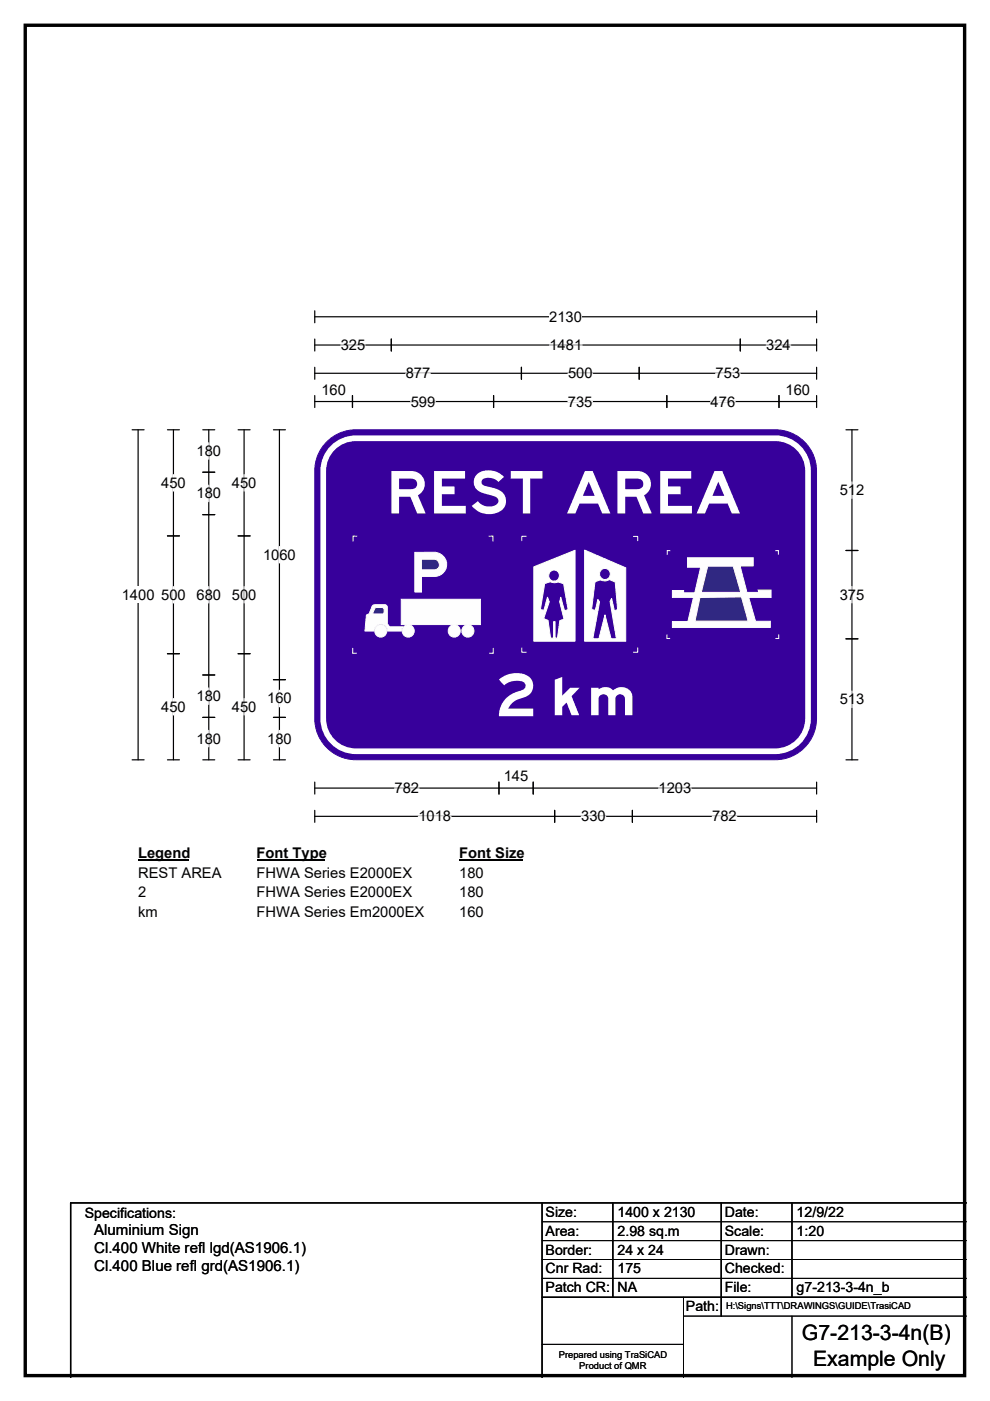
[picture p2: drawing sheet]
<svg xmlns="http://www.w3.org/2000/svg" width="210mm" height="297mm" viewBox="0 0 210 297" stroke-linecap="round" stroke-linejoin="round" font-family="sans-serif">
<path d="M5.4 5.4h199.2v286.3h-199.2z" fill="none" stroke="#000" stroke-width=".72"/>
<path d="M66.8 67.2h106.4M66.8 65.9v2.5M173.2 65.9v2.5" fill="none" stroke="#000" stroke-width=".25"/>
<path d="M116.5 65.4h6.9v3.5h-6.9z" fill="#fff"/>
<g fill="none" stroke="#000" stroke-width=".25">
<path d="M66.8 73.2h106.4M66.8 71.9v2.5M66.8 77.9v2.5M66.8 79.1h106.4M83 71.9v2.5M110.6 77.9v2.5M135.6 77.9v2.5M157 71.9v2.5M173.2 71.9v2.5M173.2 77.9v2.5M28 91.1h2.6M29.3 91.1v70"/>
<path d="M66.8 83.9v2.5M66.8 85.1h106.4M74.8 83.9v2.5M104.7 83.9v2.5M141.4 83.9v2.5M165.2 83.9v2.5M173.2 83.9v2.5M28 161.1h2.6M66.8 165.8v2.6M66.8 171.8v2.5M66.8 167.1h106.4M66.8 173.1h106.4"/>
<path d="M105.8 165.8v2.6M113.1 165.8v2.6M117.6 171.8v2.5M134.1 171.8v2.5M173.2 165.8v2.6M173.2 171.8v2.5"/>
</g>
<g fill="none" stroke="#fff" stroke-width=".25">
<path d="M72.3 73.2h5.2M86.1 79.1h5.2M116.5 73.2h7M120.5 79.1h5.2M151.8 79.1h5.2M162.5 73.2h5.2M87.1 85.1h5.2M120.5 85.1h5.2M150.7 85.1h5.2M83.7 167.1h5.2M88.7 173.1h7M123.3 173.1h5.2"/>
<path d="M139.7 167.1h6.9M151.1 173.1h5.2"/>
</g>
<path d="M25.8 124.4h7v3.5h-7z" fill="#fff"/>
<g fill="none" stroke="#000" stroke-width=".25">
<path d="M35.5 91.1h2.6M36.8 91.1v70M43 91.1h2.6M44.3 91.1v70M50.5 91.1h2.5M51.8 91.1v70M58 91.1h2.5M59.3 91.1v70M179.4 91.1h2.6M180.7 91.1v70M35.5 113.6h2.6M43 100.1h2.6"/>
<path d="M43 109.1h2.6M50.5 113.6h2.5M179.4 116.7h2.6M35.5 138.6h2.6M50.5 138.6h2.5M179.4 135.4h2.6M43 143.1h2.6M43 152.1h2.6M58 152.1h2.5M58 144.1h2.5M35.5 161.1h2.6M43 161.1h2.6"/>
<path d="M50.5 161.1h2.5M58 161.1h2.5M179.4 161.1h2.6"/>
</g>
<g fill="none" stroke="#fff" stroke-width=".25">
<path d="M44.3 93.9v3.5M36.8 100.6v3.5M44.3 102.9v3.5M51.8 100.6v3.5M59.3 115.9v3.5M180.7 102.2v3.5M36.8 124.4v3.4M44.3 124.4v3.4M51.8 124.4v3.4M180.7 124.3v3.5M36.8 148.1v3.5M44.3 145.9v3.5"/>
<path d="M44.3 154.9v3.4M51.8 148.1v3.5M59.3 146.3v3.6M59.3 154.9v3.4M180.7 146.5v3.5"/>
</g>
<path d="M29.3 179.1h10.7v3.5h-10.7z" fill="#fff"/>
<path d="M29.3 182.4h10.7" fill="none" stroke="#000" stroke-width=".32"/>
<path d="M54.4 179.1h14.4v3.5h-14.4z" fill="#fff"/>
<path d="M54.4 182.4h14.4" fill="none" stroke="#000" stroke-width=".32"/>
<path d="M97.4 179.1h13.4v3.5h-13.4z" fill="#fff"/>
<path d="M97.4 182.4h13.4" fill="none" stroke="#000" stroke-width=".32"/>
<g fill="#fff">
<path d="M29.3 183.3h17.6v3.5h-17.6z"/>
<path d="M54.4 183.3h32.9v3.5h-32.9z"/>
<path d="M97.4 183.3h5.2v3.5h-5.2z"/>
<path d="M29.3 187.5h1.7v3.4h-1.7z"/>
<path d="M54.4 187.5h32.9v3.4h-32.9z"/>
<path d="M97.4 187.5h5.2v3.4h-5.2z"/>
<path d="M29.3 191.6h4.1v3.5h-4.1z"/>
<path d="M54.4 191.6h35.5v3.5h-35.5z"/>
<path d="M97.4 191.6h5.2v3.5h-5.2z"/>
</g>
<path d="M69.3 93.7a8.7 8.7 0 0 1 6.2-2.6h88.9a8.7 8.7 0 0 1 8.8 8.7v52.5a8.7 8.7 0 0 1-8.8 8.8h-88.9a8.7 8.7 0 0 1-8.7-8.8v-52.5a8.7 8.7 0 0 1 2.5-6.1z" fill-rule="evenodd" fill="#37009b" stroke="#37009b" stroke-width=".21"/>
<path d="M70.3 95.3a6.9 6.9 0 0 1 5.2-2.4h88.9a6.9 6.9 0 0 1 7 6.9v52.5a6.9 6.9 0 0 1-7 7h-88.9a6.9 6.9 0 0 1-6.9-7v-52.5a6.9 6.9 0 0 1 1.7-4.5z" fill="none" stroke="#fff" stroke-width="1.2"/>
<path d="M113.2 120.2v15.8h8.8v-19.3zM124 116.6l8.7 3.8v15.6h-8.7zM116.4 122.1a1.16 1.16 0 0 0 2.3 0 1.16 1.16 0 0 0-2.3 0zM127.1 121.7a1.2 1.2 0 0 0 2.4 0 1.2 1.2 0 0 0-2.4 0zM115.5 123.7l-.9 5.5 .8 .2 .7-2.8 .4 1-1.2 3.6 .9 .3 .6 3.8h.6v-3.5h.3v3.5h.5l.5-3.7 .9-.3-.9-3.7 .2-1 .8 2.9 .8-.2-1-5.5-1.2-.4-.8 .1-.8-.2zM126.2 123.3l1.2-.4 .9 .3 .9-.3 1.3 .5 .5 5.9-.7 .2-.6-2.6-.3 .6 1.3 7.9h-1.1l-1.3-5-1.3 5h-1.3l1.5-7.8-.4-.5-.5 2.3-.8-.2z" fill-rule="evenodd" fill="#fff"/>
<g fill="none" stroke="#fff" stroke-width=".21">
<path d="M111.6 113.7h-.9v.9M124 116.6l8.7 3.8v15.6h-8.7zM134.3 113.7h1v.9M110.7 137.4v.9h.9M113.2 120.2l8.8-3.5v19.3h-8.8zM115.5 123.7l1.2-.4 .8 .2 .8-.1 1.2 .4 1 5.5-.8 .2-.8-2.9-.2 1 .9 3.7-.9 .3-.5 3.7h-.5v-3.5h-.3v3.5h-.6l-.6-3.8-.9-.3 1.2-3.6-.4-1-.7 2.8-.8-.2zM126.2 123.3l1.2-.4 .9 .3 .9-.3 1.3 .5 .5 5.9-.7 .2-.6-2.6-.3 .6 1.3 7.9h-1.1l-1.3-5-1.3 5h-1.3l1.5-7.8-.4-.5-.5 2.3-.8-.2zM135.3 137.4v.9h-1"/>
<circle cx="117.5" cy="122.1" r="1.16"/>
<circle cx="128.3" cy="121.7" r="1.16"/>
</g>
<path d="M142.2 116.8l-.7-.1v.9M141.5 134.5v.9h.6" fill="none" stroke="#fefefe" stroke-width=".21"/>
<path d="M145.8 118.3h14v1.7h-2.8l1.4 5.6h2.5l-.1-.5h2.7v1.6h-4.7l1.5 5h3.1v1.3h-20.8v-1.2h3.3l1.2-5.1h-4.5v-1.5h2.4v.5h2.4l1.2-5.4h-2.8z" fill-rule="evenodd" fill="#fefefe" stroke="#fefefe" stroke-width=".21"/>
<g fill="#302882" stroke="#fefefe" stroke-width=".21">
<path d="M150.1 120h5.4l1.6 5.6h-8.4z" fill-rule="evenodd"/>
<path d="M148.5 126.7l8.8-.1 1.4 5.1h-11.3z" fill-rule="evenodd"/>
</g>
<path d="M75.8 113.7h-.9v1.1M103.7 113.7h.8v1.1M164.4 116.8l.7-.1v.9M74.8 137.4v1.1h.9M104.6 137.4v1.1h-.9M165.2 134.5v.9h-.7" fill="none" stroke="#fefefe" stroke-width=".21"/>
<g fill="#fefefe" stroke="#fefefe" stroke-width=".21">
<path d="M79 128.4l.5-.2 2.4 .1 .2 .3v3.7l.5 .6h2.8l-.3 .9h-2.9a1.46 1.46 0 0 0-1.4-1.5 1.46 1.46 0 0 0-1.5 1.5h-1.9l.3-3.3 .6-.4z" fill-rule="evenodd"/>
<circle cx="80.8" cy="133.8" r="1.3"/>
<circle cx="86.6" cy="133.8" r="1.3"/>
</g>
<path d="M79.6 128.9h1.6l.3 .3-.1 .8-.3 .2-2-.1v-.2z" fill-rule="evenodd" fill="#302882" stroke="#fefefe" stroke-width=".21"/>
<g fill="#fefefe" stroke="#fefefe" stroke-width=".21">
<path d="M85.1 127l16.8 .1v5.3h-16.8z" fill-rule="evenodd"/>
<path d="M88 117.1h4.4a2.57 2.57 0 0 1 2.3 2.6 2.57 2.57 0 0 1-2.4 2.5h-2.9v3.3h-1.4z" fill-rule="evenodd"/>
<circle cx="96.3" cy="133.8" r="1.3"/>
<circle cx="99.2" cy="133.8" r="1.3"/>
</g>
<path d="M89.4 118.6h2.8a1.13 1.13 0 0 1 1 1.1 1.13 1.13 0 0 1-1 1.1h-2.8z" fill-rule="evenodd" fill="#302882" stroke="#fefefe" stroke-width=".21"/>
<path d="M115 255v37M130 255v20M153 255v24M168 255v20M205 255h-190v37M115 275h90" fill="none" stroke="#000" stroke-width=".3"/>
<path d="M115 259h90M115 263h90M115 267h90M115 271h90M145 279h60M145 275v17M168 279v13M115 285h30" fill="none" stroke="#000" stroke-width=".21"/>
<g font-size="12.5" fill="#fff">
<text x="81.9" y="108.9">REST AREA</text>
<text x="105.2" y="151.8">2</text>
</g>
<text font-size="11.1" fill="#fff" x="116.1" y="151.6">km</text>
<g font-size="4.5">
<text x="170.1" y="284.2">G7-213-3-4n(B)</text>
<text x="172.5" y="289.6">Example Only</text>
</g>
<g font-size="3.2">
<text x="20" y="261.9">Aluminium Sign</text>
<text x="20" y="265.7">Cl.400 White refl lgd(AS1906.1)</text>
<text x="20" y="269.6">Cl.400 Blue refl grd(AS1906.1)</text>
</g>
<g font-size="3.1">
<text x="116.5" y="68.2">2130</text>
<text x="72.3" y="74.2">325</text>
<text x="116.5" y="74.2">1481</text>
<text x="162.5" y="74.2">324</text>
<text x="68.2" y="83.7">160</text>
<text x="86.1" y="80.2">877</text>
<text x="120.5" y="80.2">500</text>
<text x="151.8" y="80.2">753</text>
<text x="166.6" y="83.7">160</text>
<text x="87.1" y="86.2">599</text>
<text x="120.5" y="86.2">735</text>
<text x="150.7" y="86.2">476</text>
<text x="41.7" y="96.7">180</text>
<text x="34.2" y="103.4">450</text>
<text x="41.7" y="105.7">180</text>
<text x="49.2" y="103.4">450</text>
<text x="178.1" y="105">512</text>
<text x="55.8" y="118.7">1060</text>
<text x="25.8" y="127.2">1400</text>
<text x="34.2" y="127.2">500</text>
<text x="41.7" y="127.2">680</text>
<text x="49.2" y="127.2">500</text>
<text x="178.1" y="127.1">375</text>
<text x="41.7" y="148.7">180</text>
<text x="56.7" y="149.1">160</text>
<text x="178.1" y="149.3">513</text>
<text x="34.2" y="150.9">450</text>
<text x="49.2" y="150.9">450</text>
<text x="41.7" y="157.6">180</text>
<text x="56.7" y="157.6">180</text>
<text x="106.8" y="165.7">145</text>
<text x="83.7" y="168.1">782</text>
<text x="139.7" y="168.1">1203</text>
<text x="88.7" y="174.1">1018</text>
<text x="123.3" y="174.1">330</text>
<text x="151.1" y="174.1">782</text>
<text x="29.3" y="181.9">Legend</text>
<text x="54.4" y="181.9">Font Type</text>
<text x="97.4" y="181.9">Font Size</text>
<text x="29.3" y="186.1">REST AREA</text>
<text x="29.3" y="190.2">2</text>
<text x="54.4" y="186.1">FHWA Series E2000EX</text>
<text x="54.4" y="190.2">FHWA Series E2000EX</text>
<text x="97.4" y="186.1">180</text>
<text x="97.4" y="190.2">180</text>
<text x="29.3" y="194.4">km</text>
<text x="54.4" y="194.4">FHWA Series Em2000EX</text>
<text x="97.4" y="194.4">160</text>
</g>
<g font-size="3">
<text x="115.7" y="258">Size:</text>
<text x="131" y="258">1400 x 2130</text>
<text x="153.7" y="258">Date:</text>
<text x="169" y="258">12/9/22</text>
<text x="18" y="258.2">Specifications:</text>
<text x="115.7" y="262">Area:</text>
<text x="131" y="262">2.98 sq.m</text>
<text x="153.7" y="262">Scale:</text>
<text x="169" y="262">1:20</text>
<text x="115.7" y="266">Border:</text>
<text x="115.7" y="270">Cnr Rad:</text>
<text x="131" y="266">24 x 24</text>
<text x="131" y="270">175</text>
<text x="153.7" y="266">Drawn:</text>
<text x="153.7" y="270">Checked:</text>
<text x="115.7" y="274">Patch CR:</text>
<text x="131" y="274">NA</text>
<text x="153.7" y="274">File:</text>
<text x="169" y="274">g7-213-3-4n_b</text>
<text x="145.5" y="278">Path:</text>
</g>
<g font-size="2">
<text x="154" y="277.6">H:\Signs\TTT\DRAWINGS\GUIDE\TrasiCAD</text>
<text x="118.5" y="287.8">Prepared using TraSiCAD</text>
<text x="122.9" y="290.2">Product of QMR</text>
</g>
</svg>
